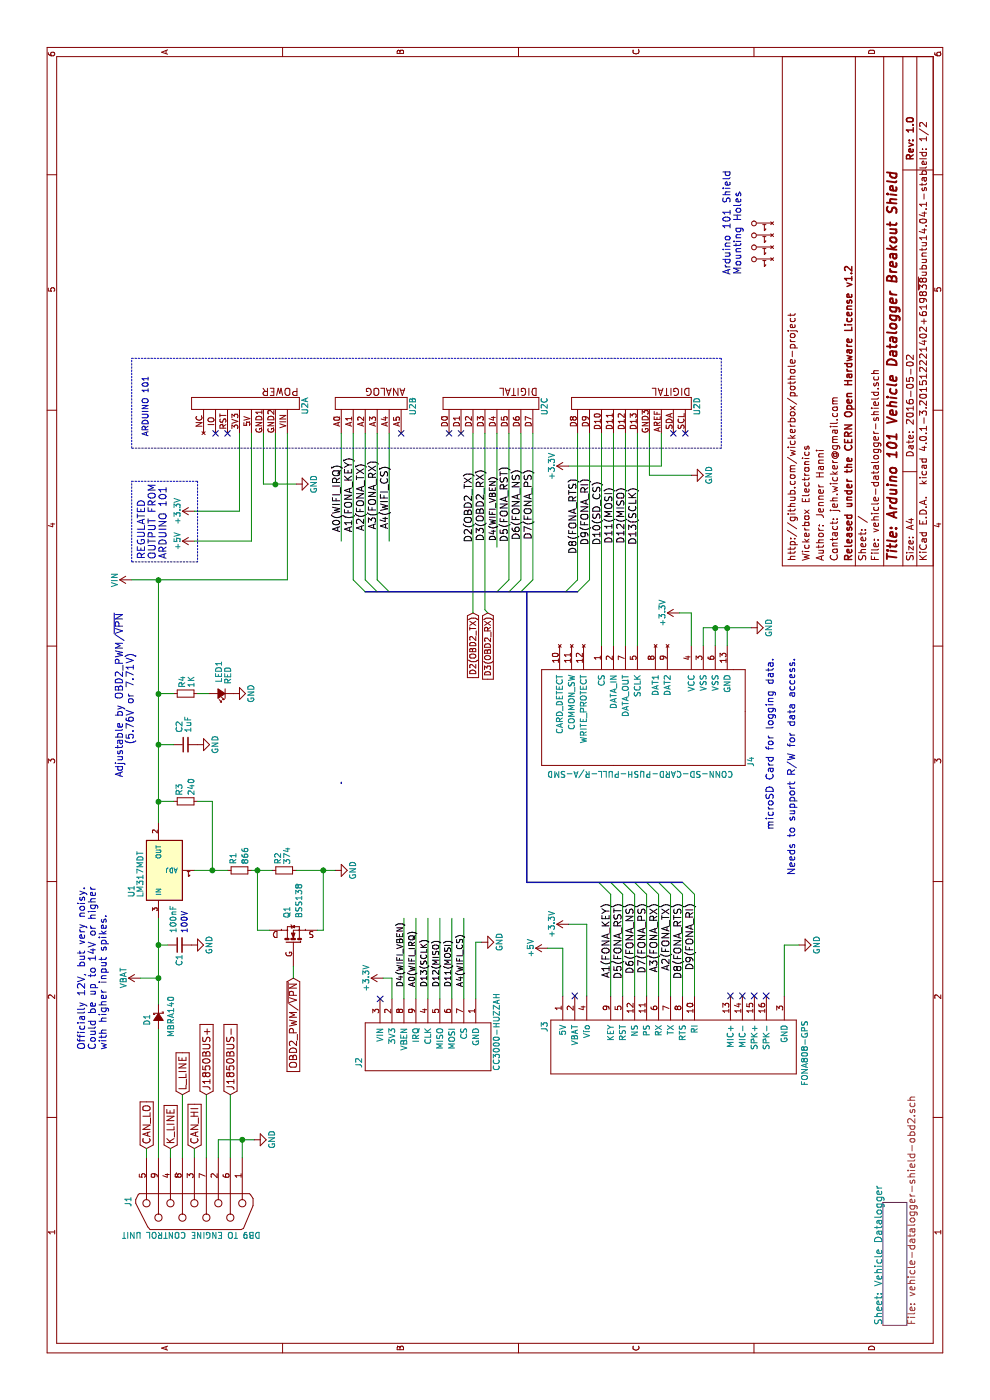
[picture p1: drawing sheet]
EESchema Schematic File Version 2
LIBS:wickerlib
LIBS:vehicle-datalogger-shield-cache
EELAYER 25 0
EELAYER END
$Descr A4 11693 8268
encoding utf-8
Sheet 1 2
Title "Arduino 101 Vehicle Datalogger Breakout Shield "
Date "2016-05-02"
Rev "1.0"
Comp "Released under the CERN Open Hardware License v1.2"
Comment1 "Contact: jeh.wicker@gmail.com"
Comment2 "Author: Jenner Hanni"
Comment3 "Wickerbox Electronics"
Comment4 "http://github.com/wickerbox/pothole-project"
$EndDescr
$Comp
L ARDUINO-101-SHIELD U3
U 5 1
P 9500 6450
F 0 "U3" H 9350 5950 50  0001 L CNN
F 1 "HOLE" V 9300 6000 50  0001 L CNN
F 2 "Wickerlib:ARDUINO-MOUNTING-HOLE" H 9500 6100 50  0001 C CIN
F 3 "https://www.adafruit.com/products/50" H 9500 6450 10  0001 C CNN
F 4 "ARDU-101SHIELD" H 9500 6100 50  0001 C CIN "Package"
F 5 "Arduino" H 9500 6100 50  0001 C CIN "MF_Name"
F 6 "101" H 9500 6100 50  0001 C CIN "MF_PN"
F 7 "Adafruit" H 9500 6100 50  0001 C CIN "S1_Name"
F 8 "50" H 9500 6100 50  0001 C CIN "S1_PN"
F 9 "ARDUINO 101" H 9500 6100 50  0001 C CIN "Description"
F 10 "Not Verified" H 9500 6100 50  0001 C CIN "Verified"
	5    9500 6450
	1    0    0    -1  
$EndComp
Text Notes 9400 6200 0    60   ~ 0
Arduino 101 Shield\nMounting Holes
$Comp
L ARDUINO-101-SHIELD U4
U 5 1
P 9600 6450
F 0 "U4" H 9450 5950 50  0001 L CNN
F 1 "HOLE" V 9400 6000 50  0001 L CNN
F 2 "Wickerlib:ARDUINO-MOUNTING-HOLE" H 9600 6100 50  0001 C CIN
F 3 "https://www.adafruit.com/products/50" H 9600 6450 5   0001 C CNN
F 4 "ARDU-101SHIELD" H 9600 6100 50  0001 C CIN "Package"
F 5 "Arduino" H 9600 6100 50  0001 C CIN "MF_Name"
F 6 "101" H 9600 6100 50  0001 C CIN "MF_PN"
F 7 "Adafruit" H 9600 6100 50  0001 C CIN "S1_Name"
F 8 "50" H 9600 6100 50  0001 C CIN "S1_PN"
F 9 "ARDUINO 101" H 9600 6100 50  0001 C CIN "Description"
F 10 "Not Verified" H 9600 6100 50  0001 C CIN "Verified"
	5    9600 6450
	1    0    0    -1  
$EndComp
$Comp
L ARDUINO-101-SHIELD U5
U 5 1
P 9700 6450
F 0 "U5" H 9550 5950 50  0001 L CNN
F 1 "HOLE" V 9500 6000 50  0001 L CNN
F 2 "Wickerlib:ARDUINO-MOUNTING-HOLE" H 9700 6100 50  0001 C CIN
F 3 "https://www.adafruit.com/products/50" H 9700 6450 5   0001 C CNN
F 4 "ARDU-101SHIELD" H 9700 6100 50  0001 C CIN "Package"
F 5 "Arduino" H 9700 6100 50  0001 C CIN "MF_Name"
F 6 "101" H 9700 6100 50  0001 C CIN "MF_PN"
F 7 "Adafruit" H 9700 6100 50  0001 C CIN "S1_Name"
F 8 "50" H 9700 6100 50  0001 C CIN "S1_PN"
F 9 "ARDUINO 101" H 9700 6100 50  0001 C CIN "Description"
F 10 "Not Verified" H 9700 6100 50  0001 C CIN "Verified"
	5    9700 6450
	1    0    0    -1  
$EndComp
$Comp
L ARDUINO-101-SHIELD U6
U 5 1
P 9800 6450
F 0 "U6" H 9650 5950 50  0001 L CNN
F 1 "HOLE" V 9600 6000 50  0001 L CNN
F 2 "Wickerlib:ARDUINO-MOUNTING-HOLE" H 9800 6100 50  0001 C CIN
F 3 "https://www.adafruit.com/products/50" H 9800 6450 5   0001 C CNN
F 4 "ARDU-101SHIELD" H 9800 6100 50  0001 C CIN "Package"
F 5 "Arduino" H 9800 6100 50  0001 C CIN "MF_Name"
F 6 "101" H 9800 6100 50  0001 C CIN "MF_PN"
F 7 "Adafruit" H 9800 6100 50  0001 C CIN "S1_Name"
F 8 "50" H 9800 6100 50  0001 C CIN "S1_PN"
F 9 "ARDUINO 101" H 9800 6100 50  0001 C CIN "Description"
F 10 "Not Verified" H 9800 6100 50  0001 C CIN "Verified"
	5    9800 6450
	1    0    0    -1  
$EndComp
$Comp
L +3.3V #PWR01
U 1 1
P 7425 1625
F 0 "#PWR01" H 7425 1475 50  0001 C CNN
F 1 "+3.3V" H 7425 1765 50  0000 C CNN
F 2 "" H 7425 1625 50  0000 C CNN
F 3 "" H 7425 1625 50  0000 C CNN
	1    7425 1625
	-1   0    0    -1  
$EndComp
$Comp
L +5V #PWR02
U 1 1
P 7175 1625
F 0 "#PWR02" H 7175 1475 50  0001 C CNN
F 1 "+5V" H 7175 1765 50  0000 C CNN
F 2 "" H 7175 1625 50  0000 C CNN
F 3 "" H 7175 1625 50  0000 C CNN
	1    7175 1625
	-1   0    0    -1  
$EndComp
$Comp
L GND #PWR03
U 1 1
P 7650 2475
F 0 "#PWR03" H 7650 2225 50  0001 C CNN
F 1 "GND" H 7650 2325 50  0000 C CNN
F 2 "" H 7650 2475 50  0000 C CNN
F 3 "" H 7650 2475 50  0000 C CNN
	1    7650 2475
	-1   0    0    -1  
$EndComp
Text Label 7875 2950 2    60   ~ 0
A1(FONA_KEY)
Text Label 7825 3050 2    60   ~ 0
A2(FONA_TX)
Text Label 7850 3150 2    60   ~ 0
A3(FONA_RX)
$Comp
L +3.3V #PWR04
U 1 1
P 7800 4750
F 0 "#PWR04" H 7800 4600 50  0001 C CNN
F 1 "+3.3V" H 7800 4890 50  0000 C CNN
F 2 "" H 7800 4750 50  0000 C CNN
F 3 "" H 7800 4750 50  0000 C CNN
	1    7800 4750
	-1   0    0    -1  
$EndComp
$Comp
L GND #PWR05
U 1 1
P 7725 5775
F 0 "#PWR05" H 7725 5525 50  0001 C CNN
F 1 "GND" H 7725 5625 50  0000 C CNN
F 2 "" H 7725 5775 50  0000 C CNN
F 3 "" H 7725 5775 50  0000 C CNN
	1    7725 5775
	-1   0    0    -1  
$EndComp
Text Label 7800 4250 2    60   ~ 0
D5(FONA_RST)
Text Label 7775 4350 2    60   ~ 0
D6(FONA_NS)
Text Label 7775 4450 2    60   ~ 0
D7(FONA_PS)
Text Label 7700 4825 2    60   ~ 0
D8(FONA_RTS)
Text Label 7700 4925 2    60   ~ 0
D9(FONA_RI)
Text Label 7675 5025 2    60   ~ 0
D10(SD_CS)
Text Label 7625 5125 2    60   ~ 0
D11(MOSI)
Text Label 7625 5225 2    60   ~ 0
D12(MISO)
Text Label 7625 5325 2    60   ~ 0
D13(SCLK)
$Comp
L ARDUINO-101-SHIELD U2
U 1 1
P 8225 2050
F 0 "U2" H 8075 1550 50  0000 L CNN
F 1 "ARDUINO-101-SHIELD" V 8025 1600 50  0001 L CNN
F 2 "Wickerlib:ARDUINO-101-SHIELD" H 8225 1700 50  0001 C CIN
F 3 "https://www.adafruit.com/products/3033" H 8225 2050 5   0001 C CNN
F 4 "ARDU-101SHIELD" H 8225 1700 50  0001 C CIN "Package"
F 5 "Arduino" H 8225 1700 50  0001 C CIN "MF_Name"
F 6 "UNO R3" H 8225 1700 50  0001 C CIN "MF_PN"
F 7 "Adafruit" H 8225 1700 50  0001 C CIN "S1_Name"
F 8 "50" H 8225 1700 50  0001 C CIN "S1_PN"
F 9 "ARDUINO 101 SHIELD" H 8225 1700 50  0001 C CIN "Description"
F 10 "Not Verified" H 8225 1700 50  0001 C CIN "Verified"
	1    8225 2050
	-1   0    0    -1  
$EndComp
$Comp
L ARDUINO-101-SHIELD U2
U 2 1
P 8225 2950
F 0 "U2" H 8075 2450 50  0000 L CNN
F 1 "ARDUINO-101-SHIELD" V 8025 2500 50  0001 L CNN
F 2 "Wickerlib:ARDUINO-101-SHIELD" H 8225 2600 50  0001 C CIN
F 3 "https://www.adafruit.com/products/3033" H 8225 2950 5   0001 C CNN
F 4 "ARDU-101SHIELD" H 8225 2600 50  0001 C CIN "Package"
F 5 "Arduino" H 8225 2600 50  0001 C CIN "MF_Name"
F 6 "UNO R3" H 8225 2600 50  0001 C CIN "MF_PN"
F 7 "Adafruit" H 8225 2600 50  0001 C CIN "S1_Name"
F 8 "50" H 8225 2600 50  0001 C CIN "S1_PN"
F 9 "ARDUINO 101 SHIELD" H 8225 2600 50  0001 C CIN "Description"
F 10 "Not Verified" H 8225 2600 50  0001 C CIN "Verified"
	2    8225 2950
	-1   0    0    -1  
$EndComp
$Comp
L ARDUINO-101-SHIELD U2
U 3 1
P 8225 4050
F 0 "U2" H 8075 3550 50  0000 L CNN
F 1 "ARDUINO-101-SHIELD" V 8025 3600 50  0001 L CNN
F 2 "Wickerlib:ARDUINO-101-SHIELD" H 8225 3700 50  0001 C CIN
F 3 "https://www.adafruit.com/products/3033" H 8225 4050 5   0001 C CNN
F 4 "ARDU-101SHIELD" H 8225 3700 50  0001 C CIN "Package"
F 5 "Arduino" H 8225 3700 50  0001 C CIN "MF_Name"
F 6 "UNO R3" H 8225 3700 50  0001 C CIN "MF_PN"
F 7 "Adafruit" H 8225 3700 50  0001 C CIN "S1_Name"
F 8 "50" H 8225 3700 50  0001 C CIN "S1_PN"
F 9 "ARDUINO 101 SHIELD" H 8225 3700 50  0001 C CIN "Description"
F 10 "Not Verified" H 8225 3700 50  0001 C CIN "Verified"
	3    8225 4050
	-1   0    0    -1  
$EndComp
$Comp
L ARDUINO-101-SHIELD U2
U 4 1
P 8225 5325
F 0 "U2" H 8075 4825 50  0000 L CNN
F 1 "ARDUINO-101-SHIELD" V 8025 4875 50  0001 L CNN
F 2 "Wickerlib:ARDUINO-101-SHIELD" H 8225 4975 50  0001 C CIN
F 3 "https://www.adafruit.com/products/3033" H 8225 5325 5   0001 C CNN
F 4 "ARDU-101SHIELD" H 8225 4975 50  0001 C CIN "Package"
F 5 "Arduino" H 8225 4975 50  0001 C CIN "MF_Name"
F 6 "UNO R3" H 8225 4975 50  0001 C CIN "MF_PN"
F 7 "Adafruit" H 8225 4975 50  0001 C CIN "S1_Name"
F 8 "50" H 8225 4975 50  0001 C CIN "S1_PN"
F 9 "ARDUINO 101 SHIELD" H 8225 4975 50  0001 C CIN "Description"
F 10 "Not Verified" H 8225 4975 50  0001 C CIN "Verified"
	4    8225 5325
	-1   0    0    -1  
$EndComp
$Comp
L CONN-SD-CARD-PUSH-PULL-R/A-SMD J4
U 1 1
P 5700 5425
F 0 "J4" H 6025 4575 50  0000 L CNN
F 1 "CONN-SD-CARD-PUSH-PULL-R/A-SMD" V 6175 4725 50  0000 L CNN
F 2 "Wickerlib:SD_Holder_FullSize" H 5700 5075 50  0001 C CIN
F 3 "http://www.te.com/commerce/DocumentDelivery/DDEController?Action=srchrtrv&DocNm=2041021&DocType=Customer+Drawing&DocLang=English" H 5700 5425 5   0001 C CNN
F 4 "SD_Holder_FullSize" H 5700 5075 50  0001 C CIN "Package"
F 5 "TE Conn" H 5700 5075 50  0001 C CIN "MF_Name"
F 6 "2041021-4" H 5700 5075 50  0001 C CIN "MF_PN"
F 7 "Digikey" H 5700 5075 50  0001 C CIN "S1_Name"
F 8 "A101492CT-ND" H 5700 5075 50  0001 C CIN "S1_PN"
F 9 "CONN SD CARD PUSH-PULL R/A SMD" H 5700 5075 50  0001 C CIN "Description"
F 10 "Not Verified" H 5700 5075 50  0001 C CIN "Verified"
	1    5700 5425
	-1   0    0    -1  
$EndComp
$Comp
L ADAFRUIT-FONA-808-GPS J3
U 1 1
P 2975 5000
F 0 "J3" H 3075 5450 50  0000 L CNN
F 1 "FONA808-GPS" H 2625 3275 50  0000 L CNN
F 2 "Wickerlib:Pin_Header_Straight_1x16" H 2975 4650 50  0001 C CIN
F 3 "https://www.adafruit.com/products/2542" H 2975 5000 5   0001 C CNN
F 4 "FONA808-GPS" H 2975 4650 50  0001 C CIN "Package"
F 5 "Adafruit" H 2975 4650 50  0001 C CIN "MF_Name"
F 6 "FONA808+GPS" H 2975 4650 50  0001 C CIN "MF_PN"
F 7 "Adafruit" H 2975 4650 50  0001 C CIN "S1_Name"
F 8 "2542" H 2975 4650 50  0001 C CIN "S1_PN"
F 9 "ADAFRUIT FONA 808 + GPS" H 2975 4650 50  0001 C CIN "Description"
F 10 "Not Verified" H 2975 4650 50  0001 C CIN "Verified"
	1    2975 5000
	1    0    0    -1  
$EndComp
Text Notes 6200 6650 2    60   ~ 0
microSD Card for logging data.\n\nNeeds to support R/W for data access.
$Comp
L +3.3V #PWR06
U 1 1
P 6575 5675
F 0 "#PWR06" H 6575 5525 50  0001 C CNN
F 1 "+3.3V" H 6575 5815 50  0000 C CNN
F 2 "" H 6575 5675 50  0000 C CNN
F 3 "" H 6575 5675 50  0000 C CNN
	1    6575 5675
	-1   0    0    -1  
$EndComp
$Comp
L GND #PWR07
U 1 1
P 6450 6275
F 0 "#PWR07" H 6450 6025 50  0001 C CNN
F 1 "GND" H 6450 6125 50  0000 C CNN
F 2 "" H 6450 6275 50  0000 C CNN
F 3 "" H 6450 6275 50  0000 C CNN
	1    6450 6275
	-1   0    0    -1  
$EndComp
$Comp
L +5V #PWR08
U 1 1
P 3775 4575
F 0 "#PWR08" H 3775 4425 50  0001 C CNN
F 1 "+5V" H 3775 4715 50  0000 C CNN
F 2 "" H 3775 4575 50  0000 C CNN
F 3 "" H 3775 4575 50  0000 C CNN
	1    3775 4575
	-1   0    0    -1  
$EndComp
$Comp
L +3.3V #PWR09
U 1 1
P 3975 4750
F 0 "#PWR09" H 3975 4600 50  0001 C CNN
F 1 "+3.3V" H 3975 4890 50  0000 C CNN
F 2 "" H 3975 4750 50  0000 C CNN
F 3 "" H 3975 4750 50  0000 C CNN
	1    3975 4750
	-1   0    0    -1  
$EndComp
NoConn ~ 3375 4800
NoConn ~ 3375 6100
NoConn ~ 3375 6200
NoConn ~ 3375 6300
NoConn ~ 3375 6400
$Comp
L GND #PWR010
U 1 1
P 3800 6675
F 0 "#PWR010" H 3800 6425 50  0001 C CNN
F 1 "GND" H 3800 6525 50  0000 C CNN
F 2 "" H 3800 6675 50  0000 C CNN
F 3 "" H 3800 6675 50  0000 C CNN
	1    3800 6675
	-1   0    0    -1  
$EndComp
Text Label 4150 5200 2    60   ~ 0
D5(FONA_RST)
Text Label 4150 5100 2    60   ~ 0
A1(FONA_KEY)
Text Label 4150 5300 2    60   ~ 0
D6(FONA_NS)
Text Label 4150 5400 2    60   ~ 0
D7(FONA_PS)
Text Label 4150 5500 2    60   ~ 0
A3(FONA_RX)
Text Label 4150 5600 2    60   ~ 0
A2(FONA_TX)
Text Label 4150 5700 2    60   ~ 0
D8(FONA_RTS)
Text Label 4150 5800 2    60   ~ 0
D9(FONA_RI)
Entry Wire Line
	6850 4250 6750 4150
Entry Wire Line
	6850 4350 6750 4250
Entry Wire Line
	6850 4450 6750 4350
Entry Wire Line
	6850 4825 6750 4725
Entry Wire Line
	6850 4925 6750 4825
NoConn ~ 8075 1800
NoConn ~ 8075 1900
$Comp
L VBAT #PWR011
U 1 1
P 3525 1175
F 0 "#PWR011" H 3525 1025 50  0001 C CNN
F 1 "VBAT" H 3525 1315 50  0000 C CNN
F 2 "" H 3525 1175 50  0000 C CNN
F 3 "" H 3525 1175 50  0000 C CNN
	1    3525 1175
	1    0    0    -1  
$EndComp
$Comp
L HEADER-FEMALE-DB9-SERIAL-TH-9PIN J1
U 1 1
P 1575 1625
F 0 "J1" H 1450 2175 50  0000 L CNN
F 1 "DB9 TO ENGINE CONTROL UNIT" V 1775 1075 50  0000 L CNN
F 2 "Wickerlib:DB9FC" H 1575 1275 50  0001 C CIN
F 3 "http://www.te.com/commerce/DocumentDelivery/DDEController?Action=srchrtrv&DocNm=1734354&DocType=Customer+Drawing&DocLang=English" H 1575 1625 5   0001 C CNN
F 4 "DB9FC" H 1575 1275 50  0001 C CIN "Package"
F 5 "TE Conn" H 1575 1275 50  0001 C CIN "MF_Name"
F 6 "1734354-1" H 1575 1275 50  0001 C CIN "MF_PN"
F 7 "Digikey" H 1575 1275 50  0001 C CIN "S1_Name"
F 8 "A35107-ND" H 1575 1275 50  0001 C CIN "S1_PN"
F 9 "CONN FEMALE DB9 SERIAL TH 9PIN" H 1575 1275 50  0001 C CIN "Description"
F 10 "Not Verified" H 1575 1275 50  0001 C CIN "Verified"
	1    1575 1625
	-1   0    0    -1  
$EndComp
$Comp
L GND #PWR012
U 1 1
P 2175 2125
F 0 "#PWR012" H 2175 1875 50  0001 C CNN
F 1 "GND" H 2175 1975 50  0000 C CNN
F 2 "" H 2175 2125 50  0000 C CNN
F 3 "" H 2175 2125 50  0000 C CNN
	1    2175 2125
	1    0    0    -1  
$EndComp
Text Notes 2925 900  0    60   ~ 0
Officially 12V, but very noisy.\nCould be up to 14V or higher\nwith higher input spikes. 
Text GLabel 2100 1625 2    60   Input ~ 0
CAN_HI
Text GLabel 2100 1425 2    60   Input ~ 0
K_LINE
Text GLabel 2100 1225 2    60   Input ~ 0
CAN_LO
Text GLabel 2550 1925 2    60   Input ~ 0
J1850BUS-
Text GLabel 2550 1725 2    60   Input ~ 0
J1850BUS+
Text GLabel 2550 1525 2    60   Input ~ 0
L_LINE
$Comp
L VIN #PWR013
U 1 1
P 6850 1100
F 0 "#PWR013" H 6850 950 50  0001 C CNN
F 1 "VIN" H 6850 1240 50  0000 C CNN
F 2 "" H 6850 1100 50  0000 C CNN
F 3 "" H 6850 1100 50  0000 C CNN
	1    6850 1100
	1    0    0    -1  
$EndComp
Text Notes 7025 1400 0    60   ~ 0
REGULATED\nOUTPUT FROM \nARDUINO 101
$Comp
L CAP-CER-0.1UF-100V-X7R-0603 C1
U 1 1
P 3800 1500
F 0 "C1" H 3625 1500 50  0000 L CNN
F 1 "100nF" H 3900 1550 50  0000 L CNN
F 2 "Wickerlib:0603" H 3800 1150 50  0001 C CIN
F 3 "http://search.murata.co.jp/Ceramy/image/img/A01X/partnumbering_e_01.pdf" H 3800 1500 5   0001 C CNN
F 4 "0603" H 3800 1150 50  0001 C CIN "Package"
F 5 "Murata" H 3800 1150 50  0001 C CIN "MF_Name"
F 6 "GRM188R72A104KA35D" H 3800 1150 50  0001 C CIN "MF_PN"
F 7 "Digikey" H 3800 1150 50  0001 C CIN "S1_Name"
F 8 "490-3285-1-ND" H 3800 1150 50  0001 C CIN "S1_PN"
F 9 "CAP CER 0.1UF 100V X7R 0603" H 3800 1150 50  0001 C CIN "Description"
F 10 "Not Verified" H 3800 1150 50  0001 C CIN "Verified"
	1    3800 1500
	1    0    0    -1  
$EndComp
$Comp
L GND #PWR014
U 1 1
P 3800 1600
F 0 "#PWR014" H 3800 1350 50  0001 C CNN
F 1 "GND" H 3800 1450 50  0000 C CNN
F 2 "" H 3800 1600 50  0000 C CNN
F 3 "" H 3800 1600 50  0000 C CNN
	1    3800 1600
	1    0    0    -1  
$EndComp
Text Notes 3900 1575 0    50   ~ 0
100V
$Comp
L GND #PWR015
U 1 1
P 4425 2800
F 0 "#PWR015" H 4425 2550 50  0001 C CNN
F 1 "GND" H 4425 2650 50  0000 C CNN
F 2 "" H 4425 2800 50  0000 C CNN
F 3 "" H 4425 2800 50  0000 C CNN
	1    4425 2800
	1    0    0    -1  
$EndComp
$Comp
L GND #PWR016
U 1 1
P 5475 1650
F 0 "#PWR016" H 5475 1400 50  0001 C CNN
F 1 "GND" H 5475 1500 50  0000 C CNN
F 2 "" H 5475 1650 50  0000 C CNN
F 3 "" H 5475 1650 50  0000 C CNN
	1    5475 1650
	1    0    0    -1  
$EndComp
$Comp
L GND #PWR017
U 1 1
P 5900 1950
F 0 "#PWR017" H 5900 1700 50  0001 C CNN
F 1 "GND" H 5900 1800 50  0000 C CNN
F 2 "" H 5900 1950 50  0000 C CNN
F 3 "" H 5900 1950 50  0000 C CNN
	1    5900 1950
	1    0    0    -1  
$EndComp
Text Notes 5200 1125 0    60   ~ 0
Adjustable by OBD2_PWM/~VPN\n      (5.76V or 7.71V)
Text GLabel 3525 2450 0    60   Input ~ 0
OBD2_PWM/~VPN
Entry Wire Line
	6850 2950 6750 3050
Entry Wire Line
	6750 3150 6850 3050
Entry Wire Line
	6750 3250 6850 3150
Entry Wire Line
	4225 5100 4325 5000
Entry Wire Line
	4225 5200 4325 5100
Entry Wire Line
	4225 5300 4325 5200
Entry Wire Line
	4225 5400 4325 5300
Entry Wire Line
	4225 5500 4325 5400
Entry Wire Line
	4225 5600 4325 5500
Entry Wire Line
	4225 5700 4325 5600
Entry Wire Line
	4225 5800 4325 5700
Text GLabel 6575 3950 0    50   Input ~ 0
D2(OBD2_TX)
Text GLabel 6575 4075 0    50   Input ~ 0
D3(OBD2_RX)
Text Label 7775 4050 2    60   ~ 0
D3(OBD2_RX)
Text Label 7750 3950 2    60   ~ 0
D2(OBD2_TX)
$Comp
L RES-866-1%-1/10W-0402 R1
U 1 1
P 4425 2000
F 0 "R1" H 4475 2050 50  0000 L CNN
F 1 "866" H 4475 1950 50  0000 L CNN
F 2 "Wickerlib:0402" H 4425 1650 50  0001 C CIN
F 3 "http://industrial.panasonic.com/www-cgi/jvcr13pz.cgi?E+PZ+3+AOA0002+ERJ2RKF8660X+7+WW" H 4425 2000 5   0001 C CNN
F 4 "0402" H 4425 1650 50  0001 C CIN "Package"
F 5 "Panasonic" H 4425 1650 50  0001 C CIN "MF_Name"
F 6 "ERJ-2RKF8660X" H 4425 1650 50  0001 C CIN "MF_PN"
F 7 "Digikey" H 4425 1650 50  0001 C CIN "S1_Name"
F 8 "P866LCT-ND" H 4425 1650 50  0001 C CIN "S1_PN"
F 9 "RES SMD 866 OHM 1% 1/10W 0402" H 4425 1650 50  0001 C CIN "Description"
F 10 "Not Verified" H 4425 1650 50  0001 C CIN "Verified"
	1    4425 2000
	1    0    0    -1  
$EndComp
$Comp
L RES-374-1%-1/10W-0402 R2
U 1 1
P 4425 2375
F 0 "R2" H 4475 2425 50  0000 L CNN
F 1 "374" H 4475 2350 50  0000 L CNN
F 2 "Wickerlib:0402" H 4425 2025 50  0001 C CIN
F 3 "http://industrial.panasonic.com/www-cgi/jvcr13pz.cgi?E+PZ+3+AOA0002+ERJ2RKF3740X+7+WW" H 4425 2375 5   0001 C CNN
F 4 "0402" H 4425 2025 50  0001 C CIN "Package"
F 5 "Panasonic" H 4425 2025 50  0001 C CIN "MF_Name"
F 6 "ERJ-2RKF3740X" H 4425 2025 50  0001 C CIN "MF_PN"
F 7 "Digikey" H 4425 2025 50  0001 C CIN "S1_Name"
F 8 "P374LCT-ND" H 4425 2025 50  0001 C CIN "S1_PN"
F 9 "RES SMD 374 OHM 1% 1/10W 0402" H 4425 2025 50  0001 C CIN "Description"
F 10 "Not Verified" H 4425 2025 50  0001 C CIN "Verified"
	1    4425 2375
	1    0    0    -1  
$EndComp
$Comp
L IC-VOLT-REG-LDO-ADJ-0.5A-DPAK U1
U 1 1
P 4425 1375
F 0 "U1" H 4200 1650 50  0000 L CNN
F 1 "LM317MDT" H 4200 1575 50  0000 L CNN
F 2 "Wickerlib:DPAK" H 4425 1025 50  0001 C CIN
F 3 "http://www.st.com/web/en/resource/technical/document/datasheet/CD00000549.pdf" H 4425 1375 5   0001 C CNN
F 4 "DPAK" H 4425 1025 50  0001 C CIN "Package"
F 5 "STM" H 4425 1025 50  0001 C CIN "MF_Name"
F 6 "LM317MDT-TR" H 4425 1025 50  0001 C CIN "MF_PN"
F 7 "Digikey" H 4425 1025 50  0001 C CIN "S1_Name"
F 8 "497-1574-1-ND" H 4425 1025 50  0001 C CIN "S1_PN"
F 9 "IC REG LDO ADJ 0.5A DPAK" H 4425 1025 50  0001 C CIN "Description"
F 10 "Not Verified" H 4425 1025 50  0001 C CIN "Verified"
	1    4425 1375
	1    0    0    -1  
$EndComp
$Comp
L RES-240-1%-1/10W-0402 R3
U 1 1
P 5000 1550
F 0 "R3" H 5050 1600 50  0000 L CNN
F 1 "240" H 5050 1500 50  0000 L CNN
F 2 "Wickerlib:0402" H 5000 1200 50  0001 C CIN
F 3 "http://industrial.panasonic.com/www-cgi/jvcr13pz.cgi?E+PZ+3+AOA0002+ERJ2RKF2400X+7+WW" H 5000 1550 5   0001 C CNN
F 4 "0402" H 5000 1200 50  0001 C CIN "Package"
F 5 "Panasonic" H 5000 1200 50  0001 C CIN "MF_Name"
F 6 "ERJ-2RKF2400X" H 5000 1200 50  0001 C CIN "MF_PN"
F 7 "Digikey" H 5000 1200 50  0001 C CIN "S1_Name"
F 8 "P240LCT-ND" H 5000 1200 50  0001 C CIN "S1_PN"
F 9 "RES SMD 240 OHM 1% 1/10W 0402" H 5000 1200 50  0001 C CIN "Description"
F 10 "Not Verified" H 5000 1200 50  0001 C CIN "Verified"
	1    5000 1550
	1    0    0    -1  
$EndComp
$Comp
L CAP-CER-1UF-25V-X7R-0805 C2
U 1 1
P 5475 1550
F 0 "C2" H 5575 1600 50  0000 L CNN
F 1 "1uF" H 5575 1525 50  0000 L CNN
F 2 "Wickerlib:0805" H 5475 1200 50  0001 C CIN
F 3 "http://www.samsungsem.com/kr/front/downloadcms.do?path=/kr/support/product-search/mlcc/__icsFiles/afieldfile/2014/11/05&fileName=C_CL21B104KACNNNC.pdf" H 5475 1550 5   0001 C CNN
F 4 "0805" H 5475 1200 50  0001 C CIN "Package"
F 5 "Samsung" H 5475 1200 50  0001 C CIN "MF_Name"
F 6 "CL21B105KAFNNNE" H 5475 1200 50  0001 C CIN "MF_PN"
F 7 "Digikey" H 5475 1200 50  0001 C CIN "S1_Name"
F 8 "1276-1066-1-ND" H 5475 1200 50  0001 C CIN "S1_PN"
F 9 "CAP CER 1UF 25V X7R 0805" H 5475 1200 50  0001 C CIN "Description"
F 10 "Not Verified" H 5475 1200 50  0001 C CIN "Verified"
	1    5475 1550
	1    0    0    -1  
$EndComp
$Comp
L MOSFET-N-50V-220MA-BSS138 Q1
U 1 1
P 3825 2450
F 0 "Q1" H 4025 2500 50  0000 L CNN
F 1 "BSS138" H 4025 2400 50  0000 L CNN
F 2 "Wickerlib:SOT-23-3" H 3825 2100 50  0001 C CIN
F 3 "http://www.fairchildsemi.com/datasheets/BS/BSS138.pdf" H 3825 2450 5   0001 C CNN
F 4 "SOT23-3" H 3825 2100 50  0001 C CIN "Package"
F 5 "Fairchild" H 3825 2100 50  0001 C CIN "MF_Name"
F 6 "BSS138" H 3825 2100 50  0001 C CIN "MF_PN"
F 7 "Digikey" H 3825 2100 50  0001 C CIN "S1_Name"
F 8 "BSS138CT-ND" H 3825 2100 50  0001 C CIN "S1_PN"
F 9 "MOSFET N-CH 50V 220MA SOT-23" H 3825 2100 50  0001 C CIN "Description"
F 10 "Not Verified" H 3825 2100 50  0001 C CIN "Verified"
	1    3825 2450
	1    0    0    -1  
$EndComp
$Comp
L RES-1K-1%-1/10W-0402 R4
U 1 1
P 5900 1550
F 0 "R4" H 5950 1575 50  0000 L CNN
F 1 "1K" H 5950 1500 50  0000 L CNN
F 2 "Wickerlib:0402" H 5900 1200 50  0001 C CIN
F 3 "http://industrial.panasonic.com/www-cgi/jvcr13pz.cgi?E+PZ+3+AOA0002+ERJ2RKF33R0X+7+WW" H 5900 1550 5   0001 C CNN
F 4 "0402" H 5900 1200 50  0001 C CIN "Package"
F 5 "Panasonic" H 5900 1200 50  0001 C CIN "MF_Name"
F 6 "ERJ-2RKF1001X" H 5900 1200 50  0001 C CIN "MF_PN"
F 7 "Digikey" H 5900 1200 50  0001 C CIN "S1_Name"
F 8 "P1.00KLCT-ND" H 5900 1200 50  0001 C CIN "S1_PN"
F 9 "RES SMD 1K OHM 1% 1/10W 0402" H 5900 1200 50  0001 C CIN "Description"
F 10 "Not Verified" H 5900 1200 50  0001 C CIN "Verified"
	1    5900 1550
	1    0    0    -1  
$EndComp
$Comp
L ADAFRUIT-CC3000-WIFI-BREAKOUT J2
U 1 1
P 2950 3550
F 0 "J2" H 2775 4100 50  0000 L CNN
F 1 "CC3000-HUZZAH" H 2750 2950 50  0000 L CNN
F 2 "CC3000-BKOUT" H 3075 4775 50  0001 C CIN
F 3 "https://www.adafruit.com/products/1469" H 2950 3550 5   0001 C CNN
F 4 "CC3000-BKOUT" H 3075 4775 50  0001 C CIN "Package"
F 5 "Adafruit" H 3075 4775 50  0001 C CIN "MF_Name"
F 6 "CC3000" H 3075 4775 50  0001 C CIN "MF_PN"
F 7 "Adafruit" H 3075 4775 50  0001 C CIN "S1_Name"
F 8 "1469" H 3075 4775 50  0001 C CIN "S1_PN"
F 9 "ADAFRUIT CC3000 WIFI BREAKOUT  V1.1" H 3075 4775 50  0001 C CIN "Description"
F 10 "Not Verified" H 3075 4775 50  0001 C CIN "Verified"
	1    2950 3550
	1    0    0    -1  
$EndComp
$Comp
L +3.3V #PWR018
U 1 1
P 3525 3200
F 0 "#PWR018" H 3525 3050 50  0001 C CNN
F 1 "+3.3V" H 3525 3340 50  0000 C CNN
F 2 "" H 3525 3200 50  0000 C CNN
F 3 "" H 3525 3200 50  0000 C CNN
	1    3525 3200
	-1   0    0    -1  
$EndComp
Wire Wire Line
	8075 2000 7425 2000
Wire Wire Line
	7425 2000 7425 1625
Wire Wire Line
	8075 2100 7175 2100
Wire Wire Line
	7175 2100 7175 1625
Wire Wire Line
	8075 2300 7650 2300
Wire Wire Line
	7650 2200 7650 2475
Wire Wire Line
	8075 2200 7650 2200
Connection ~ 7650 2300
Wire Wire Line
	7175 2850 8075 2850
Wire Wire Line
	8075 2950 6850 2950
Wire Wire Line
	8075 3150 6850 3150
Wire Wire Line
	8075 4050 6600 4050
Wire Wire Line
	8075 4250 6850 4250
Wire Wire Line
	8075 4350 6850 4350
Wire Wire Line
	8075 4450 6850 4450
Wire Wire Line
	8075 4825 6850 4825
Wire Wire Line
	8075 4925 6850 4925
Wire Wire Line
	8075 5025 6300 5025
Wire Wire Line
	8075 5125 6300 5125
Wire Wire Line
	8075 5225 6300 5225
Wire Wire Line
	8075 5325 6300 5325
Wire Wire Line
	8075 5425 7725 5425
Wire Wire Line
	8075 5525 7800 5525
Wire Wire Line
	7800 5525 7800 4750
Wire Wire Line
	7725 5425 7725 5775
Wire Wire Line
	6300 5775 6575 5775
Wire Wire Line
	6575 5775 6575 5675
Wire Wire Line
	6300 5875 6450 5875
Wire Wire Line
	6450 5875 6450 6275
Wire Wire Line
	6450 5975 6300 5975
Connection ~ 6450 5975
Wire Wire Line
	6300 6075 6450 6075
Connection ~ 6450 6075
Wire Wire Line
	3375 4700 3775 4700
Wire Wire Line
	3775 4700 3775 4575
Wire Wire Line
	3375 4900 3975 4900
Wire Wire Line
	3975 4900 3975 4750
Wire Wire Line
	3375 5100 4225 5100
Wire Wire Line
	3375 5200 4225 5200
Wire Wire Line
	3375 5300 4225 5300
Wire Wire Line
	3375 5400 4225 5400
Wire Wire Line
	3375 5500 4225 5500
Wire Wire Line
	3375 5600 4225 5600
Wire Wire Line
	3375 5700 4225 5700
Wire Wire Line
	3375 5800 4225 5800
Wire Wire Line
	3375 6550 3800 6550
Wire Wire Line
	3800 6550 3800 6675
Wire Wire Line
	8075 3050 6850 3050
Wire Wire Line
	8075 3950 6575 3950
Wire Bus Line
	6750 3050 6750 4825
Wire Bus Line
	5150 2850 5150 2850
Wire Wire Line
	2025 1825 2175 1825
Wire Wire Line
	2175 1825 2175 2125
Wire Wire Line
	2025 2025 2175 2025
Connection ~ 2175 2025
Wire Wire Line
	2025 1625 2100 1625
Wire Wire Line
	2025 1425 2100 1425
Wire Wire Line
	2025 1225 2100 1225
Wire Wire Line
	3525 1325 3525 1175
Wire Wire Line
	3300 1325 4025 1325
Wire Wire Line
	2025 1325 3100 1325
Wire Wire Line
	2025 1525 2550 1525
Wire Wire Line
	2025 1725 2550 1725
Wire Wire Line
	2025 1925 2550 1925
Connection ~ 3525 1325
Wire Wire Line
	4825 1325 6850 1325
Wire Wire Line
	5000 1325 5000 1450
Wire Wire Line
	6850 2400 8075 2400
Wire Wire Line
	6850 1100 6850 2400
Wire Notes Line
	7000 1650 7000 1100
Wire Notes Line
	7000 1100 7675 1100
Wire Notes Line
	7675 1100 7675 1650
Wire Notes Line
	7675 1650 7000 1650
Wire Wire Line
	3800 1325 3800 1400
Connection ~ 3800 1325
Connection ~ 5000 1325
Wire Wire Line
	5000 1650 5000 1775
Wire Wire Line
	5000 1775 4425 1775
Wire Wire Line
	4425 1625 4425 1900
Connection ~ 4425 1775
Wire Wire Line
	4425 2100 4425 2275
Wire Wire Line
	4425 2150 3925 2150
Wire Wire Line
	3925 2150 3925 2250
Connection ~ 4425 2150
Wire Wire Line
	4425 2475 4425 2800
Wire Wire Line
	4425 2700 3925 2700
Wire Wire Line
	3925 2700 3925 2650
Connection ~ 4425 2700
Wire Wire Line
	5475 1325 5475 1450
Wire Wire Line
	5900 1750 5900 1650
Wire Wire Line
	5900 1325 5900 1450
Wire Wire Line
	3525 2450 3625 2450
Connection ~ 5900 1325
Wire Wire Line
	6600 4050 6575 4075
Connection ~ 5475 1325
Connection ~ 6850 1325
Wire Wire Line
	3350 3275 3525 3275
Wire Wire Line
	3525 3275 3525 3200
Wire Bus Line
	4325 4400 6750 4400
Wire Bus Line
	4325 4400 4325 5700
Wire Wire Line
	3350 3375 4025 3375
Wire Wire Line
	3350 3475 4025 3475
Wire Wire Line
	3350 3575 4025 3575
Wire Wire Line
	3350 3675 4025 3675
Wire Wire Line
	3350 3775 4025 3775
Wire Wire Line
	3350 3875 4025 3875
Wire Wire Line
	3350 3975 3825 3975
Wire Wire Line
	3825 3975 3825 4025
$Comp
L GND #PWR019
U 1 1
P 3825 4025
F 0 "#PWR019" H 3825 3775 50  0001 C CNN
F 1 "GND" H 3825 3875 50  0000 C CNN
F 2 "" H 3825 4025 50  0000 C CNN
F 3 "" H 3825 4025 50  0000 C CNN
	1    3825 4025
	1    0    0    -1  
$EndComp
Wire Wire Line
	7125 4150 8075 4150
NoConn ~ 8075 3750
NoConn ~ 8075 3850
NoConn ~ 8075 3350
Wire Wire Line
	7175 3250 8075 3250
Wire Notes Line
	7950 6025 7950 1100
Wire Notes Line
	7950 1100 8700 1100
Wire Notes Line
	8700 1100 8700 6025
Wire Notes Line
	8700 6025 7950 6025
NoConn ~ 8075 5625
NoConn ~ 8075 5725
Text Notes 8050 1250 0    50   ~ 0
ARDUINO 101
Text Label 3450 3475 0    50   ~ 0
A0(WIFI_IRQ)
Text Label 3450 3375 0    50   ~ 0
D4(WIFI_VBEN)
NoConn ~ 3350 3175
Text Label 3450 3575 0    50   ~ 0
D13(SCLK)
Text Label 3450 3675 0    50   ~ 0
D12(MISO)
Text Label 3450 3775 0    50   ~ 0
D11(MOSI)
Text Label 3450 3875 0    50   ~ 0
A4(WIFI_CS)
Text Label 7250 2850 0    60   ~ 0
A0(WIFI_IRQ)
Text Label 7275 3250 0    60   ~ 0
A4(WIFI_CS)
Text Label 7175 4150 0    50   ~ 0
D4(WIFI_VBEN)
$Sheet
S 625  7375 1025 200 
U 57292B6E
F0 "Vehicle Datalogger" 60
F1 "vehicle-datalogger-shield-obd2.sch" 60
$EndSheet
$Comp
L LED-RED-0603-SMT-HSMS-C191 LED1
U 1 1
P 5900 1850
F 0 "LED1" V 5925 1575 50  0000 L CNN
F 1 "RED" V 5850 1625 50  0000 L CNN
F 2 "Wickerlib:0603" H 5900 1500 50  0001 C CIN
F 3 "http://media.digikey.com/pdf/Data%20Sheets/Avago%20PDFs/HSMz-Czzz.pdf" H 5900 1850 5   0001 C CNN
F 4 "0603" H 5900 1500 50  0001 C CIN "Package"
F 5 "Broadcom" H 5900 1500 50  0001 C CIN "MF_Name"
F 6 "HSMS-C191" H 5900 1500 50  0001 C CIN "MF_PN"
F 7 "Digikey" H 5900 1500 50  0001 C CIN "S1_Name"
F 8 "516-3074-1-ND" H 5900 1500 50  0001 C CIN "S1_PN"
F 9 "LED RED DIFFUSED 0603 SMD" H 5900 1500 50  0001 C CIN "Description"
F 10 "Not Verified" H 5900 1500 50  0001 C CIN "Verified"
	1    5900 1850
	0    -1   -1   0   
$EndComp
$Comp
L DIODE-SCHOTTKY-40V-1A-MBRA140-SMA D1
U 1 1
P 3200 1325
F 0 "D1" H 3175 1225 50  0000 L CNN
F 1 "MBRA140" H 3025 1425 50  0000 L CNN
F 2 "Wickerlib:SMA_Standard" H 3200 975 50  0001 C CIN
F 3 "http://www.vishay.com/docs/94301/vs-mbra140trpbf.pdf" H 3200 1325 5   0001 C CNN
F 4 "SMA_Standard" H 3200 975 50  0001 C CIN "Package"
F 5 "Vishay" H 3200 975 50  0001 C CIN "MF_Name"
F 6 "VS-MBRA140TRPBF" H 3200 975 50  0001 C CIN "MF_PN"
F 7 "Digikey" H 3200 975 50  0001 C CIN "S1_Name"
F 8 "VS-MBRA140TRPBFCT-ND" H 3200 975 50  0001 C CIN "S1_PN"
F 9 "DIODE SCHOTTKY 40V 1A MBRA140 SMA" H 3200 975 50  0001 C CIN "Description"
F 10 "Not Verified" H 3200 975 50  0001 C CIN "Verified"
	1    3200 1325
	-1   0    0    1   
$EndComp
$EndSCHEMATC
